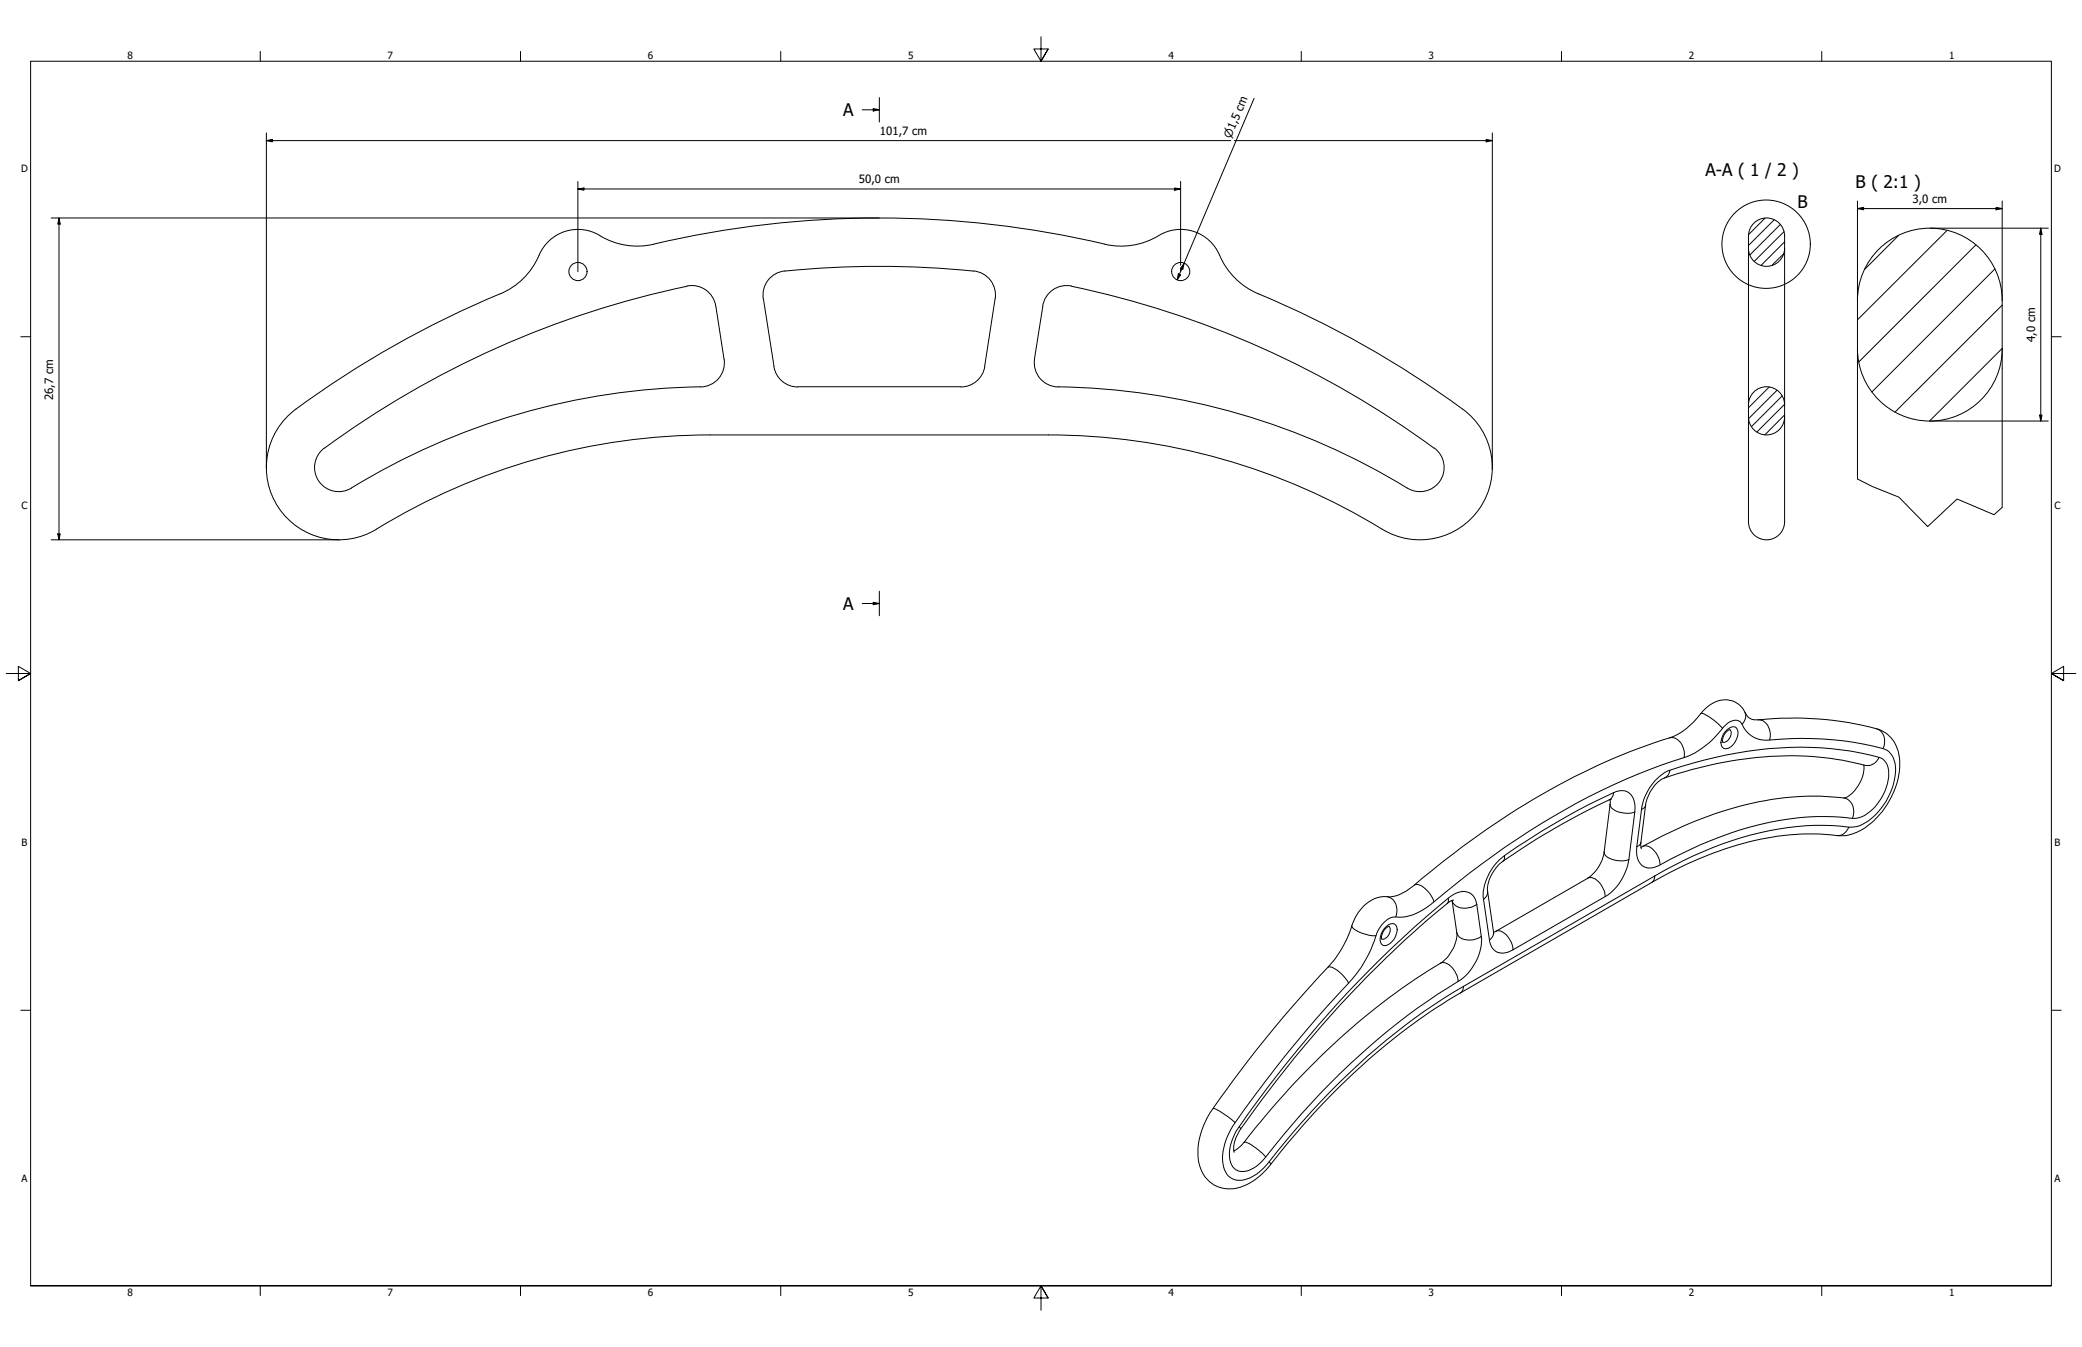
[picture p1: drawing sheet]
<svg xmlns="http://www.w3.org/2000/svg" width="864mm" height="559mm" viewBox="0 0 864 559" stroke-linecap="round" stroke-linejoin="round" font-family="sans-serif">
<!-- layer: Hatch (ISO) -->
<g fill="none" stroke="#000" stroke-width=".41">
<path d="M732.1 90.5l-6.8 6.8M735.9 91.2l-10.6 10.7M738.5 93.1l-12.7 12.6M740 96.1l-12.3 12.3M787.5 97.7l-14 14M807.6 95.6l-37.1 37.1M739.9 105.2l-4.9 4.9M740.2 100.3l-9.7 9.8M819.6 101.6l-48.5 48.5M827.4 111.6l-50.9 51M830.5 126.6l-44.5 44.3M830.5 144.5l-30.1 30.2"/>
<path d="M733.9 160.5l-8.6 8.7M737.1 161.9l-11.8 11.8M739.2 164.3l-12.7 12.7M740.2 172.1l-8.2 8.3M740.2 167.7l-11.5 11.5"/>
</g>
<!-- layer: Visible (ANSI) -->
<g fill="none" stroke="#000" stroke-width=".41">
<path d="M248.8 97.7a30 30 0 0 0 22.4 3.6M248.8 97.7a17.6 17.6 0 0 0-25.8 9.6 30 30 0 0 1-15.5 14.6M480.6 97.7a30 30 0 0 1-22.4 3.6M480.7 97.7a17.6 17.6 0 0 1 25.8 9.6 30 30 0 0 0 15.5 14.6M284.9 118.7a10 10 0 0 1 12 8.2M285 118.8a388.7 388.7 0 0 0-150.4 67.1M325.5 112.4a10 10 0 0 0-8.9 11.5M403.9 112.5a388.7 388.7 0 0 0-78.4 0M403.9 112.4a10 10 0 0 1 8.9 11.5M444.5 118.8a388.7 388.7 0 0 1 150.3 67.1M444.5 118.7a10 10 0 0 0-12 8.2M458.2 101.3a408.8 408.8 0 0 0-187 0"/>
<path d="M207.5 121.9a408.8 408.8 0 0 0-84.8 47.9M296.9 127l3.4 21.9M316.7 124l4.3 28a10 10 0 0 0 9.9 8.5M412.7 124l-4.2 28a10 10 0 0 1-9.9 8.5M432.6 127l-3.5 22a10 10 0 0 0 9.8 11.5M521.9 121.9a406.4 406.4 0 0 1 86.6 49.2 30 30 0 0 1 4.8 40.5 30 30 0 0 1-40 7.9 265 265 0 0 0-138.5-39.1h-140.2a265.5 265.5 0 0 0-140.3 40.2 30 30 0 0 1-39.3-10.8 30 30 0 0 1 7.7-40.1M300.4 149a10 10 0 0 1-9.8 11.5M290.6 160.5a284.7 284.7 0 0 0-144.9 42M330.9 160.4h67.6M438.8 160.5a286 286 0 0 1 146 42.6 10 10 0 0 0 12.8-4.1 10 10 0 0 0-2.7-13.2M134.6 185.8a10 10 0 0 0-2.4 13.7 10 10 0 0 0 13.6 3M717.5 302.7a4.9 4.9 0 0 0-2.9 5.2"/>
<path d="M773.1 317.3a14.7 14.7 0 0 1-7.8 13.7 122.2 122.2 0 0 0-59.6 8.7 201.9 201.9 0 0 0-25.1 11.8M773.6 317.5a133.5 133.5 0 0 0-66.4 .4 106.2 106.2 0 0 0-18.4 5.6 16.7 16.7 0 0 0-6.2 10.5l-2 16.1 .2 2M667.9 331.7v1.4l-2.5 20.3a16.4 16.4 0 0 1-6.8 10.9l-39.1 22.5M668.4 331.6a266.7 266.7 0 0 0-46.4 26.8 15.1 15.1 0 0 0-4.9 11.4l2.6 17.5M565.8 375.7a12.9 12.9 0 0 1 11.1-3.7 18.1 18.1 0 0 0 9.8-4.8 319.4 319.4 0 0 1 92.7-56.6l13.2-4.5a28.6 28.6 0 0 0 13.7-11 11.2 11.2 0 0 1 13.3-3.9 12.8 12.8 0 0 1 5.2 6 4.9 4.9 0 0 0 4.3 1.4 130.3 130.3 0 0 1 51.2 4.4 14.9 14.9 0 0 1 7.7 15.3 33.5 33.5 0 0 1-17.8 27 15.9 15.9 0 0 1-10.4 1.1 114.7 114.7 0 0 0-56.8 10.6l-5.1 2.3-10.2 5.4-81.9 47.2a275.6 275.6 0 0 0-76.5 68.4l-2.3 2.9a24.4 24.4 0 0 1-16 10 13.4 13.4 0 0 1-14.1-14.7 32.4 32.4 0 0 1 6.3-18.7 540.1 540.1 0 0 1 50-61.3l3.6-5.3 2.8-5.8a26.8 26.8 0 0 1 6.2-11.7zM602.3 373.5l2 13.3a15.1 15.1 0 0 1-6.8 12.8 298.9 298.9 0 0 0-81.5 74.3 11.8 11.8 0 0 1-4.3 3.5M602.9 373.4l-1.2 .4a443.5 443.5 0 0 0-77.4 81.2l-9.7 13.4a12.9 12.9 0 0 0-2.7 9.6M576.2 384.3a5.2 5.2 0 0 0-3.1 5.3"/>
<circle cx="239.7" cy="112.6" r="3.8"/>
<circle cx="489.8" cy="112.6" r="3.8"/>
</g>
<!-- layer: Visible Narrow (ANSI) -->
<g fill="none" stroke="#000" stroke-width=".41">
<path d="M705.5 296a10.7 10.7 0 0 1 6.1 3.4l2.9 2.8M723.8 295.6l.3 2.1-.5 1.4-1 1.4M729.1 298.6a5.6 5.6 0 0 1 5.2 6.6l-.3 1.8M692.6 306.1a5.3 5.3 0 0 1 5.7 4.5l.4 1.9-.1 1.8M692.7 319.5l-.8 2.1-1.5 1.1M698.6 314.3a36.6 36.6 0 0 0 16.5-12.9 5.2 5.2 0 0 1 6.8-1.9l.4 .5a11 11 0 0 0 11.7 7 130.1 130.1 0 0 1 48 3.9 9.1 9.1 0 0 1 4.2 9.7 27.4 27.4 0 0 1-14.9 22l-1.2 .3a16.1 16.1 0 0 1-6.7-.2 122.7 122.7 0 0 0-60.9 12.3l-16.1 8.4M698.6 314.3a277.3 277.3 0 0 0-84.2 44.3l-19.6 15.5a21.7 21.7 0 0 1-17.2 6.4 12.4 12.4 0 0 0-7.5 9.6 51.8 51.8 0 0 1-10.7 17.7 477.7 477.7 0 0 0-48.9 60.7 20.9 20.9 0 0 0-2.6 16.8 6.8 6.8 0 0 0 9.5 3.7 19.5 19.5 0 0 0 9.1-7.1 294.2 294.2 0 0 1 76.5-70.3l4.1-2.4M715.6 303.5a3.6 3.6 0 0 1 4.5-1.7 5.5 5.5 0 0 1-.9 6.8 3.2 3.2 0 0 1-4.9 1.3 5.9 5.9 0 0 1 1.3-6.4zM717.5 302.7a3.6 3.6 0 0 1-1.7 5.1h-1.2M778.4 302.3a5.7 5.7 0 0 1 2.6 8.3M779.4 314.2a6.2 6.2 0 0 1 4 6.9 21.3 21.3 0 0 1-11.2 17.7l-1 .4a12.2 12.2 0 0 1-6.4-.1 118.9 118.9 0 0 0-55.3 9.6l-4.1 1.7-12.7 6.1a24.2 24.2 0 0 1-7.2 3.5 5.6 5.6 0 0 1-6.6-6.3v-2.5M779.4 314.2a138.1 138.1 0 0 0-68.2 .1l-9.2 2.4a53.9 53.9 0 0 0-11.3 3.7 21.9 21.9 0 0 0-9.8 15.4"/>
<path d="M779.4 314.2a5.3 5.3 0 0 1-5.8 3.3M667.9 333.7a4.8 4.8 0 0 0 4.9 3.4l2.8 .3 2.5-.5M669.3 328.8a5.6 5.6 0 0 1 8.8 4.6v3.5M669.3 328.8l-.9 2.3-.9 .7M669.3 328.8a290.8 290.8 0 0 0-45.2 26.1M678.1 336.9l-2.5 19.7M680.9 335.8l-2 15.4M682.6 334l-.4 .9-1.3 .9M764.9 331a5.9 5.9 0 0 1 3.4 8.5M624.1 354.9a21.8 21.8 0 0 0-8.9 17.1l.2 1.1M624.1 354.9v1.2l-.8 1.3M665.4 353.4a4.2 4.2 0 0 0 4 3.3l3.8 .4 2.4-.5"/>
<path d="M675.6 356.6a22.2 22.2 0 0 1-9.8 15.3M680.6 349.5l-.6 1.2-1.1 .5M681.4 351.1a4.3 4.3 0 0 1 4.9 2l1.5 2.4 .8 3.3M766.9 343.2a5 5 0 0 1-5.1 3.4M575.4 372a5.9 5.9 0 0 1 3.6 8.4M586.7 367.2a4.3 4.3 0 0 1 4.7 1.7l1.9 2.2 1.5 3M600.7 372.6l.1 1.1-.5 1.1M602.3 373.6a5.5 5.5 0 0 0 6.8 3l1-.2 2.5-1.2M612.6 375.2a5.7 5.7 0 0 0-8.9-4.5l-1 .5a457.2 457.2 0 0 0-90.3 98.7 15.6 15.6 0 0 0-1.5 13.3 5.5 5.5 0 0 0 8.1 1.9l2.1-1.2 2.1-1.8a319.2 319.2 0 0 1 69-66.8l12.6-8.1a21.1 21.1 0 0 0 9.6-18.7M612.6 375.2l1.8 13.3M615.4 373.1l2.4 16.9M617.1 369.8l-.4 1.7-1.3 1.6"/>
<path d="M658.6 364.3a4.7 4.7 0 0 1 5.4 2.6l1.4 2.6 .4 2.4M665.8 371.9l-38.3 22.1M686.4 363.4l-.5 1.9-.8 .8M686.4 363.4l-79.3 45.8M560.7 384a6.5 6.5 0 0 0 5.2 3.4l2.6 .7 2.2 .1M574.8 384.6a2.62 2.62 0 0 1 4.5-.2 6.6 6.6 0 0 1-5.1 7.9 2.82 2.82 0 0 1-1.5-4.1l1-2.3zM576.2 384.3a3.8 3.8 0 0 1-2.7 5.3h-.4M597.5 399.6a4.2 4.2 0 0 1 4.9 1.9l2 3.2 .4 2.5M604.3 386.8a4.5 4.5 0 0 0 4.9 3.2l2.8-.4 2.4-1.1M617.8 390a5.6 5.6 0 0 0 8.7 4.5l1-.5M619.5 386.7l-.3 1.8-1.4 1.5M620.4 386.4a4.1 4.1 0 0 1 4.9 2l1.5 2.3 .7 3.3"/>
<path d="M550.8 401.3a4.1 4.1 0 0 1 4.2 1.5 17.7 17.7 0 0 1 4.4 5M607.1 409.2l-.5 1.9-.8 .8M503.2 459.8a27.9 27.9 0 0 1 9.1 6M514 467.4l.6 1M516 473.9a8.6 8.6 0 0 1 5.5 2.8l3.5 3.3M526.5 481.9l.5 1.3"/>
</g>
<!-- layer: Visible (ISO) -->
<g fill="none" stroke="#000" stroke-width=".41">
<path d="M725.3 97.9a7.5 7.5 0 0 1 7.4-7.5 7.5 7.5 0 0 1 7.5 7.5M725.3 98v75M740.2 98v75M725.3 103a7.5 7.5 0 0 0 7.4 7.5 7.5 7.5 0 0 0 7.5-7.5M770.5 124.7v20M770.5 124.7a30 30 0 0 1 30-30 30 30 0 0 1 30 30M830.5 124.7v85.8M770.5 144.7v54M770.5 144.7a30 30 0 0 0 30 30 30 30 0 0 0 30-30M725.3 167.9a7.5 7.5 0 0 1 7.4-7.5 7.5 7.5 0 0 1 7.5 7.5M725.3 172.9a7.5 7.5 0 0 0 7.4 7.5 7.5 7.5 0 0 0 7.5-7.5M725.3 173v43.5"/>
<path d="M740.2 173v43.5M725.3 216.4a7.5 7.5 0 0 0 7.4 7.5 7.5 7.5 0 0 0 7.5-7.4"/>
</g>
<!-- layer: Break Line (ISO) -->
<path d="M770.5 198.7l6 3.1 11.2 4.4 11.9 12.2 12.2-11.4 15.3 6.5 3.4-3" fill="none" stroke="#000" stroke-width=".41"/>
<!-- layer: Section Line (ISO) -->
<path d="M357.6 45.6h7.1M362.2 45l2.5 .6-2.5 .5zM364.7 40.5v10.1M357.6 250.4h7.1M362.2 249.9l2.5 .5-2.5 .5zM364.7 245.3v10.1" fill="none" stroke="#000" stroke-width=".41"/>
<path d="M362.2 45l2.5 .6-2.5 .5zM362.2 249.9l2.5 .5-2.5 .5z" fill="#000"/>
<!-- layer: Detail Boundary (ISO) -->
<circle cx="732.6" cy="101.3" r="18.3" fill="none" stroke="#000" stroke-width=".41"/>
<!-- layer: Border (ANSI) -->
<g fill="none" stroke="#000" stroke-width=".41">
<path d="M431.8 15.2v10.2l-3-5.1h6l-3 5.1 3-5.1M107.9 21.3v4.1M215.9 21.3v4.1M323.8 21.3v4.1M539.8 21.3v4.1M647.7 21.3v4.1M755.6 21.3v4.1M8.6 139.7h4.1M850.9 139.7h4.1M2.5 279.4h10.2l-5.1-3v6l5.1-3-5.1 3M861.1 279.4h-10.2l5.1-3v6l-5.1-3 5.1 3M8.6 419.1h4.1"/>
<path d="M850.9 419.1h4.1M12.7 533.4v-508h838.2v508h-838.2h838.2M107.9 533.4v4.1M215.9 533.4v4.1M323.8 533.4v4.1M434.8 538.5l-3-5.1 3 5.1h-6l3-5.1v10.2M539.8 533.4v4.1M647.7 533.4v4.1M755.6 533.4v4.1"/>
</g>
<!-- layer: Dimension (ISO) -->
<g fill="none" stroke="#000" stroke-width=".41">
<path d="M110.5 58.3l2.4-.5v1zM110.5 58.3h400M110.5 55.1v139.2M512 58.3h107M520.2 40.8l-31.9 75.3M616.5 57.8l2.5 .5-2.5 .5zM619 55.1v139.5M239.7 78.4l2.5-.4v.9zM239.7 78.4h250M239.7 75.3v37.4M487.3 78l2.4 .4-2.4 .5zM489.7 75.3v34.8"/>
<path d="M21.3 90.4h343.4M24.5 90.4l.5 2.6h-1zM24.5 90.4v133.5M770.5 86.5l2.5-.5v1zM770.5 86.5h60M770.5 83.4v41.3M800.5 94.7h49.1M828 86l2.5 .5-2.5 .5zM830.5 83.4v41.3M846.5 94.7l.5 2.5h-1zM846.5 94.7v80M488.8 113.6l.9 .4-1.4 2.1z"/>
<path d="M489.7 111.2v1.5M491.2 109.2l-.6 2.5-.9-.4zM800.5 174.7h49.1M846 172.2h1l-.5 2.5zM21.3 223.9h119.5M24 221.5h1l-.5 2.4z"/>
</g>
<path d="M110.5 58.3l2.4-.5v1zM616.5 57.8l2.5 .5-2.5 .5zM239.7 78.4l2.5-.4v.9zM487.3 78l2.4 .4-2.4 .5zM24.5 90.4l.5 2.6h-1zM770.5 86.5l2.5-.5v1zM828 86l2.5 .5-2.5 .5zM846.5 94.7l.5 2.5h-1zM488.8 113.6l.9 .4-1.4 2.1zM491.2 109.2l-.6 2.5-.9-.4zM846 172.2h1l-.5 2.5zM24 221.5h1l-.5 2.4z" fill="#000"/>
<g font-size="7.2">
<text x="349.7" y="48.2">A</text>
<text x="707.4" y="73.2">A-A ( 1 / 2 )</text>
<text x="769.7" y="77.8">B ( 2:1 )</text>
<text x="745.7" y="86.4">B</text>
<text x="349.7" y="253">A</text>
</g>
<g font-size="4.7">
<text x="364.9" y="55.9">101,7 cm</text>
<text x="356.2" y="76">50,0 cm</text>
<text x="793.2" y="84.2">3,0 cm</text>
<text x="844.1" y="141.9" transform="rotate(-90 844.1 141.9)">4,0 cm</text>
<text x="22" y="166" transform="rotate(-90 22 166)">26,7 cm</text>
</g>
<text font-size="4.6" x="510.5" y="57.5" transform="rotate(-67 510.5 57.5)">⌀1,5 cm</text>
<g font-size="4.1">
<text x="52.8" y="24.4">8</text>
<text x="160.8" y="24.4">7</text>
<text x="268.7" y="24.4">6</text>
<text x="376.7" y="24.4">5</text>
<text x="484.6" y="24.4">4</text>
<text x="592.6" y="24.4">3</text>
<text x="700.5" y="24.4">2</text>
<text x="808.5" y="24.4">1</text>
<text x="8.7" y="71.4">D</text>
<text x="852" y="71.4">D</text>
<text x="8.9" y="211.1">C</text>
<text x="852.2" y="211.1">C</text>
<text x="8.9" y="350.8">B</text>
<text x="852.2" y="350.8">B</text>
<text x="8.9" y="490.5">A</text>
<text x="852.2" y="490.5">A</text>
<text x="52.8" y="537.5">8</text>
<text x="160.8" y="537.5">7</text>
<text x="268.7" y="537.5">6</text>
<text x="376.7" y="537.5">5</text>
<text x="484.6" y="537.5">4</text>
<text x="592.6" y="537.5">3</text>
<text x="700.5" y="537.5">2</text>
<text x="808.5" y="537.5">1</text>
</g>
</svg>
